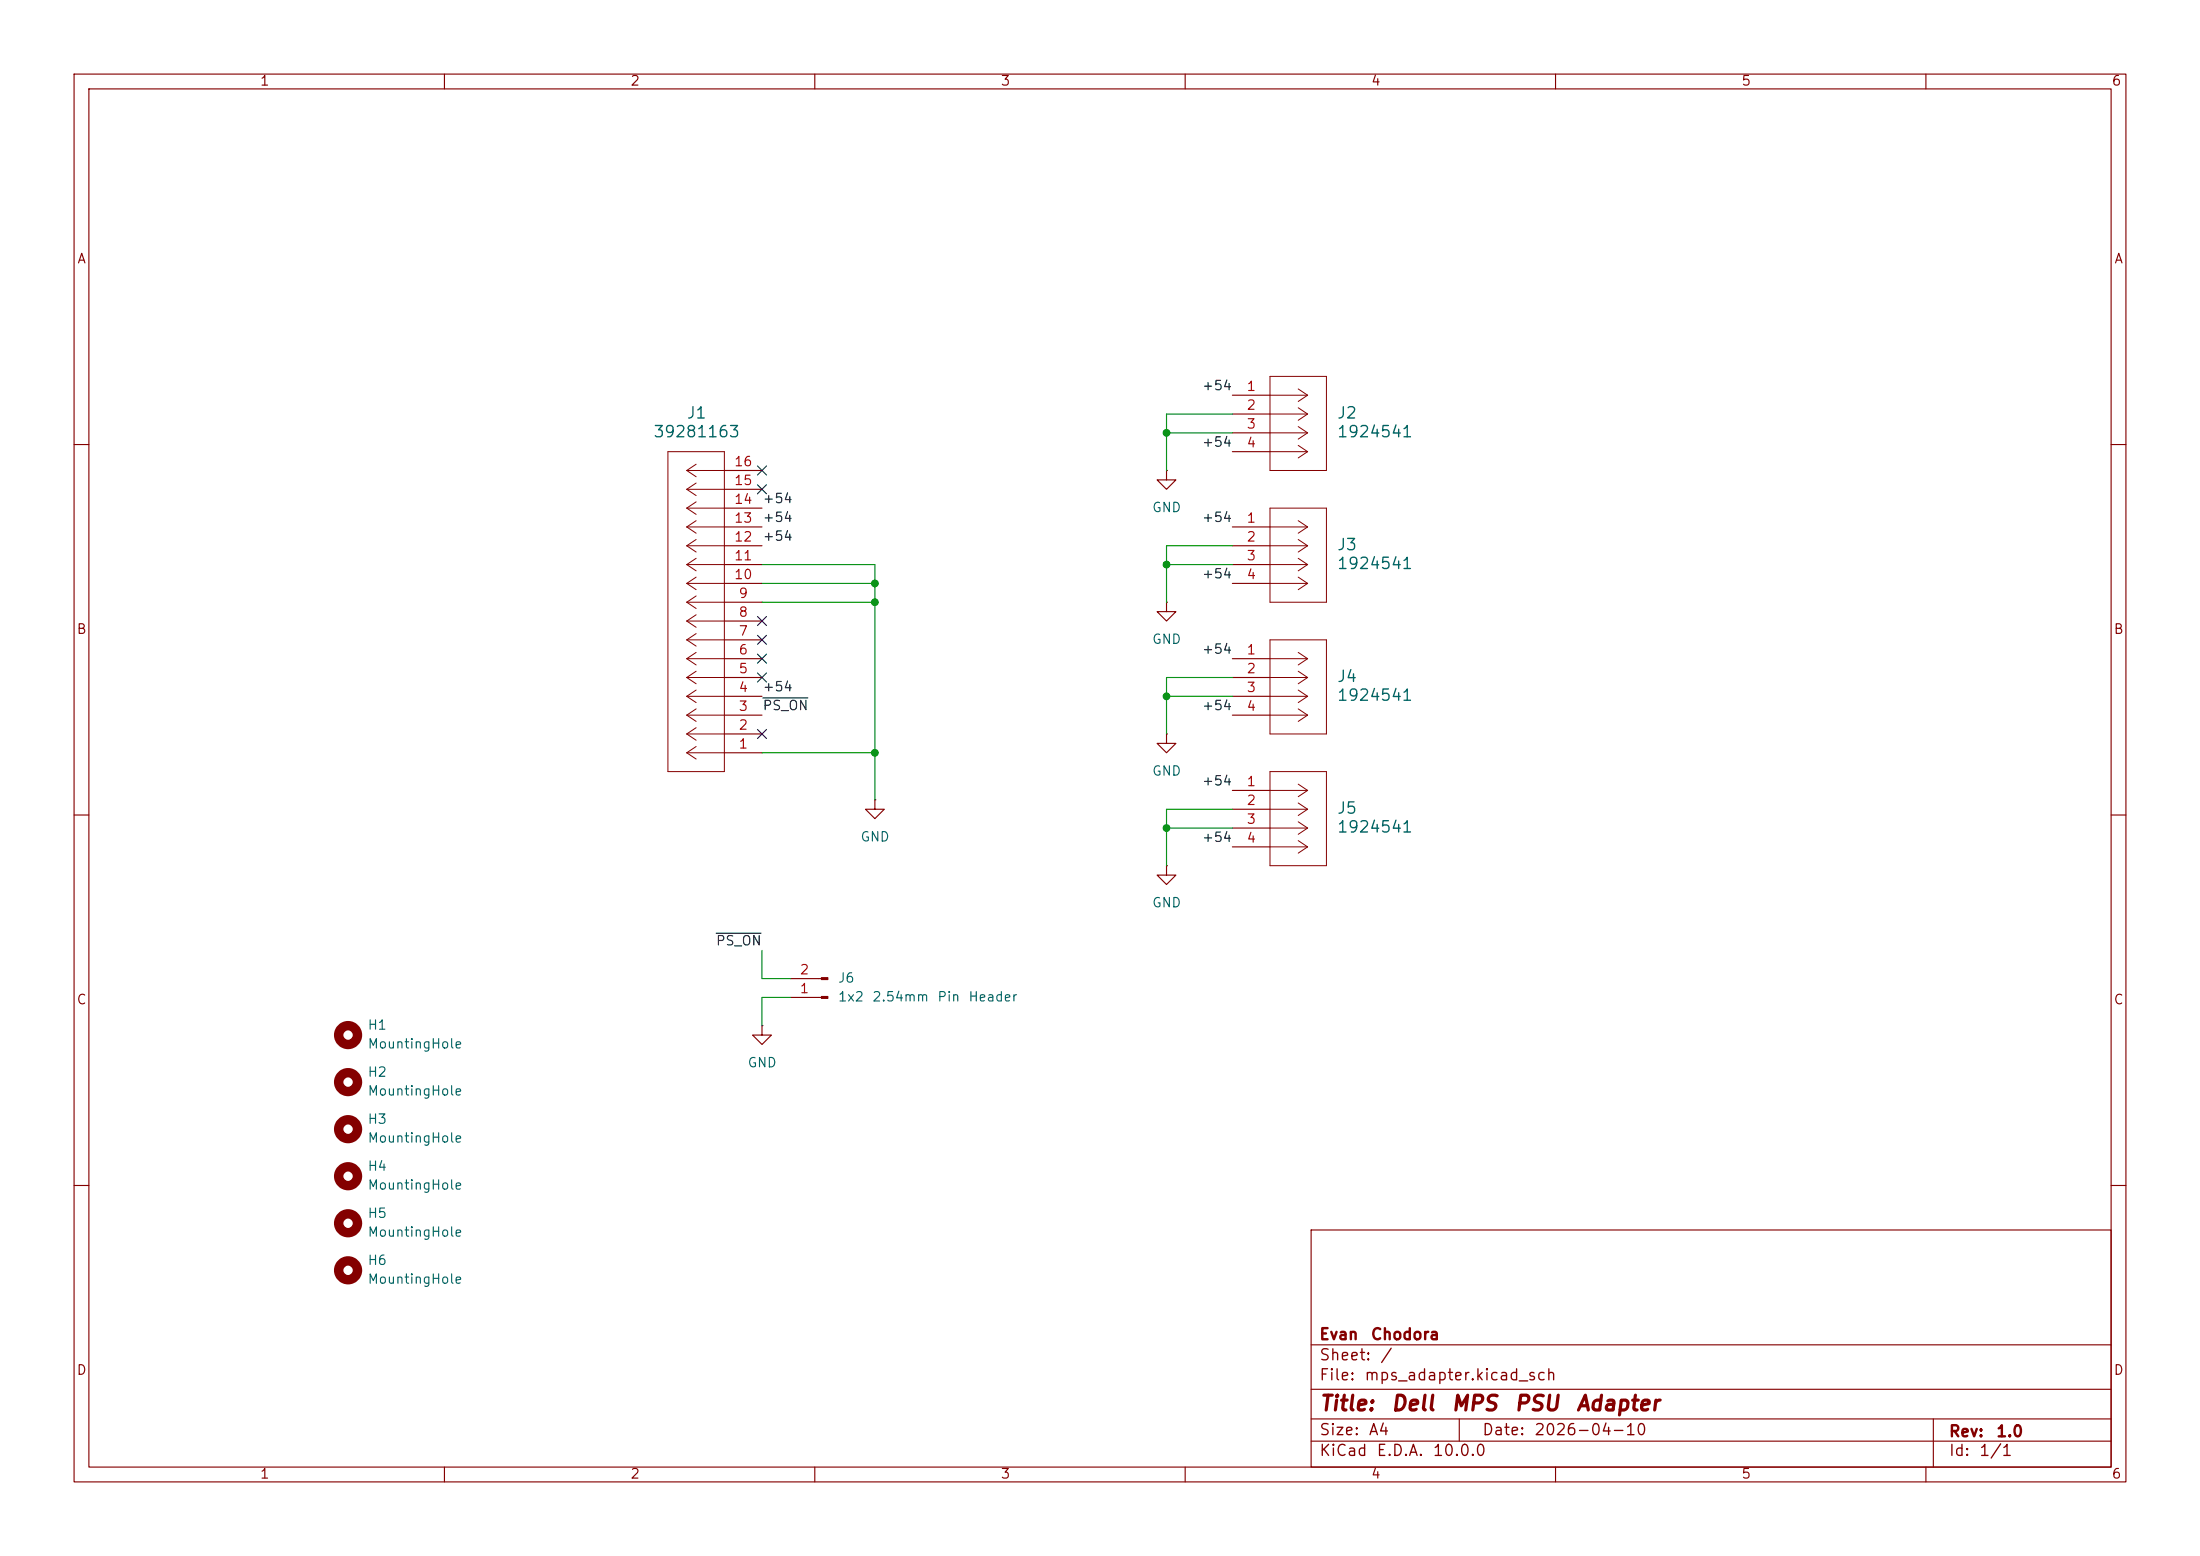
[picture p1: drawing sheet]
<svg xmlns="http://www.w3.org/2000/svg" width="297mm" height="210mm" viewBox="0 0 297 210" stroke-linecap="round" stroke-linejoin="round" font-family="sans-serif">
<g fill="none" stroke="#840000" stroke-width=".15">
<path d="M10 10h277v190h-277zM12 12h273v186h-273zM60 10v2M110 10v2M160 10v2M210 10v2M260 10v2M166.4 53.3h5M166.4 55.9h5M166.4 58.4h5M10 60h2M97.8 78.7h5.1"/>
<path d="M97.8 76.2h5.1M97.8 73.7h5.1M97.8 71.1h5.1M97.8 68.6h5.1M97.8 66h5.1M97.8 63.5h5.1M157.5 63.5v1.3h1.2l-1.2 1.2-1.3-1.2h1.3M157.5 63.5h.1M166.4 78.7h5M166.4 76.2h5M166.4 73.7h5M166.4 71.1h5"/>
<path d="M166.4 61h5M285 60h2M97.8 99.1h5.1M97.8 96.5h5.1M97.8 94h5.1M97.8 91.4h5.1M97.8 88.9h5.1M97.8 86.4h5.1M97.8 83.8h5.1M97.8 81.3h5.1M157.5 81.3v1.3h1.2l-1.2 1.2-1.3-1.2h1.3M157.5 81.3h.1"/>
<path d="M157.5 99.1v1.2h1.2l-1.2 1.3-1.3-1.3h1.3M157.5 99.1h.1M166.4 96.5h5M166.4 94h5M166.4 91.4h5M166.4 88.9h5M10 110h2M97.8 101.6h5.1M118.1 108v1.2h1.3l-1.3 1.3-1.3-1.3h1.3M118.1 108h.1M157.5 116.8v1.3h1.2l-1.2 1.3-1.3-1.3h1.3M157.5 116.8h.1"/>
<path d="M166.4 106.7h5M166.4 109.2h5M166.4 111.8h5M166.4 114.3h5M285 110h2M102.9 138.4v1.3h1.2l-1.2 1.3-1.3-1.3h1.3M102.9 138.4h.1M106.7 134.6h4.2M106.7 132.1h4.2M10 160h2M177 166h108v32h-108zM285 160h2"/>
<path d="M60 198v2M110 198v2M160 198v2M177 194.5h108M177 191.5h108M177 187.5h108M177 181.5h108M197 191.5v3M210 198v2M260 198v2M261 191.5v6.5"/>
</g>
<g fill="none" stroke="#840000" stroke-width="1.3">
<circle cx="47" cy="139.7" r="1.27"/>
<circle cx="47" cy="158.7" r="1.27"/>
<circle cx="47" cy="146" r="1.27"/>
<circle cx="47" cy="152.4" r="1.27"/>
<circle cx="47" cy="165.1" r="1.27"/>
<circle cx="47" cy="171.4" r="1.27"/>
</g>
<g fill="none" stroke="#840000" stroke-width=".14">
<path d="M171.4 50.8h7.7v12.7h-7.7zM171.4 53.3h5.1M171.4 55.9h5.1M171.4 58.4h5.1M175.3 52.5l1.2 .8M175.3 55l1.2 .9M175.3 57.6l1.2 .8M176.5 53.3l-1.2 .9M176.5 55.9l-1.2 .8M176.5 58.4l-1.2 .9M90.2 61h7.6v43.1h-7.6zM92.7 78.7h5.1"/>
<path d="M92.7 78.7l1.3 .9M92.7 76.2h5.1M92.7 76.2l1.3 .8M92.7 73.7h5.1M92.7 73.7l1.3 .8M92.7 71.1h5.1M92.7 71.1l1.3 .9M92.7 68.6h5.1M92.7 68.6l1.3 .8M92.7 66h5.1M92.7 66l1.3 .9M92.7 63.5h5.1"/>
<path d="M92.7 63.5l1.3 .8M94 77.9l-1.3 .8M94 75.4l-1.3 .8M94 72.8l-1.3 .9M94 70.3l-1.3 .8M94 67.7l-1.3 .9M94 65.2l-1.3 .8M94 62.7l-1.3 .8M171.4 61h5.1M171.4 68.6h7.7v12.7h-7.7zM171.4 78.7h5.1M171.4 76.2h5.1"/>
<path d="M171.4 73.7h5.1M171.4 71.1h5.1M175.3 70.3l1.2 .8M175.3 72.8l1.2 .9M175.3 75.4l1.2 .8M175.3 77.9l1.2 .8M175.3 60.1l1.2 .9M176.5 71.1l-1.2 .9M176.5 73.7l-1.2 .8M176.5 76.2l-1.2 .8M176.5 78.7l-1.2 .9M176.5 61l-1.2 .8"/>
<path d="M92.7 99.1h5.1M92.7 99.1l1.3 .8M92.7 96.5h5.1M92.7 96.5l1.3 .9M92.7 94h5.1M92.7 94l1.3 .8M92.7 91.4h5.1M92.7 91.4l1.3 .9M92.7 88.9h5.1M92.7 88.9l1.3 .8M92.7 86.4h5.1M92.7 86.4l1.3 .8"/>
<path d="M92.7 83.8h5.1M92.7 83.8l1.3 .9M92.7 81.3h5.1M92.7 81.3l1.3 .8M94 98.2l-1.3 .9M94 95.7l-1.3 .8M94 93.1l-1.3 .9M94 90.6l-1.3 .8M94 88.1l-1.3 .8M94 85.5l-1.3 .9M94 83l-1.3 .8M94 80.4l-1.3 .9"/>
<path d="M171.4 86.4h7.7v12.7h-7.7zM171.4 96.5h5.1M171.4 94h5.1M171.4 91.4h5.1M171.4 88.9h5.1M175.3 88.1l1.2 .8M175.3 90.6l1.2 .8M175.3 93.1l1.2 .9M175.3 95.7l1.2 .8M176.5 88.9l-1.2 .8M176.5 91.4l-1.2 .9M176.5 94l-1.2 .8"/>
<path d="M176.5 96.5l-1.2 .9M92.7 101.6h5.1M92.7 101.6l1.3 .8M94 100.8l-1.3 .8M171.4 104.1h7.7v12.7h-7.7zM171.4 106.7h5.1M171.4 109.2h5.1M171.4 111.8h5.1M171.4 114.3h5.1M175.3 105.8l1.2 .9M175.3 108.4l1.2 .8M175.3 110.9l1.2 .9"/>
<path d="M175.3 113.5l1.2 .8M176.5 106.7l-1.2 .8M176.5 109.2l-1.2 .9M176.5 111.8l-1.2 .8M176.5 114.3l-1.2 .8"/>
</g>
<g fill="#840000" stroke="#840000" stroke-width=".15">
<path d="M110.9 134.5h.9v.2h-.9z"/>
<path d="M110.9 132h.9v.2h-.9z"/>
</g>
<path d="M103 94.2h6.1M96.7 126h6" fill="none" stroke="#0f0f0f" stroke-width=".15"/>
<g fill="none" stroke="#009600" stroke-width=".15">
<path d="M157.5 58.4h8.9M166.4 55.9h-8.9v7.6M102.9 76.2h15.2v31.8M102.9 78.7h15.2M157.5 76.2h8.9M166.4 73.7h-8.9v7.6M102.9 81.3h15.2M157.5 94h8.9M166.4 91.4h-8.9v7.7M102.9 101.6h15.2M157.5 111.8h8.9M166.4 109.2h-8.9v7.6"/>
<path d="M102.9 128.3v3.8h3.8M106.7 134.6h-3.8v3.8"/>
</g>
<g fill="none" stroke="#000084" stroke-width=".15">
<path d="M102.3 62.9l1.2 1.2M102.3 65.4l1.2 1.2M103.5 62.9l-1.2 1.2M103.5 65.4l-1.2 1.2M102.3 83.2l1.2 1.2M102.3 90.8l1.2 1.2M102.3 88.3l1.2 1.2M102.3 85.8l1.2 1.2M102.3 98.5l1.2 1.2M103.5 83.2l-1.2 1.2M103.5 90.8l-1.2 1.2M103.5 88.3l-1.2 1.2"/>
<path d="M103.5 85.8l-1.2 1.2M103.5 98.5l-1.2 1.2"/>
</g>
<g fill="#009600" stroke="#009600" stroke-width=".14">
<circle cx="157.5" cy="94" r=".46"/>
<circle cx="157.5" cy="58.4" r=".46"/>
<circle cx="157.5" cy="76.2" r=".46"/>
<circle cx="157.5" cy="111.8" r=".46"/>
<circle cx="118.1" cy="81.3" r=".46"/>
<circle cx="118.1" cy="101.6" r=".46"/>
<circle cx="118.1" cy="78.7" r=".46"/>
</g>
<g font-size="2" fill="#840000">
<text x="178" y="190.9">Title:</text>
<text x="187.7" y="190.9">Dell</text>
<text x="195.8" y="190.9">MPS</text>
<text x="204.3" y="190.9">PSU</text>
<text x="212.6" y="190.9">Adapter</text>
</g>
<g font-size="1.5" fill="#006464">
<text x="88.1" y="59.4">39281163</text>
<text x="92.6" y="56.9">J1</text>
<text x="180.4" y="56.9">J2</text>
<text x="180.4" y="59.4">1924541</text>
<text x="180.4" y="74.7">J3</text>
<text x="180.4" y="77.2">1924541</text>
<text x="180.4" y="92.4">J4</text>
<text x="180.4" y="95">1924541</text>
<text x="180.4" y="110.2">J5</text>
<text x="180.4" y="112.8">1924541</text>
</g>
<g font-size="1.5" fill="#840000">
<text x="178" y="184">Sheet:</text>
<text x="178" y="181.2">Evan</text>
<text x="185" y="181.2">Chodora</text>
<text x="186.2" y="184">/</text>
<text x="178" y="186.7">File:</text>
<text x="184.1" y="186.7">mps_adapter.kicad_sch</text>
<text x="178" y="196.9">KiCad</text>
<text x="178" y="194.1">Size:</text>
<text x="184.7" y="194.1">A4</text>
<text x="185.7" y="196.9">E.D.A.</text>
<text x="193.3" y="196.9">10.0.0</text>
<text x="200" y="194.1">Date:</text>
<text x="207" y="194.1">2026-04-10</text>
<text x="263" y="194.3">Rev:</text>
<text x="263" y="196.9">Id:</text>
<text x="267.1" y="196.9">1/1</text>
<text x="269.4" y="194.3">1.0</text>
</g>
<g font-size="1.3" fill="#840000">
<text x="35" y="11.9">1</text>
<text x="85" y="11.9">2</text>
<text x="135" y="11.9">3</text>
<text x="185" y="11.9">4</text>
<text x="235" y="11.9">5</text>
<text x="285" y="11.9">6</text>
<text x="10.3" y="35.9">A</text>
<text x="285.3" y="35.9">A</text>
<text x="10.3" y="85.9">B</text>
<text x="285.3" y="85.9">B</text>
<text x="10.3" y="135.9">C</text>
<text x="285.3" y="135.9">C</text>
<text x="10.3" y="185.9">D</text>
<text x="285.3" y="185.9">D</text>
<text x="35" y="199.9">1</text>
<text x="85" y="199.9">2</text>
<text x="135" y="199.9">3</text>
<text x="185" y="199.9">4</text>
<text x="235" y="199.9">5</text>
<text x="285" y="199.9">6</text>
</g>
<g font-size="1.3" fill="#0f0f0f">
<text x="162.2" y="53">+54</text>
<text x="162.2" y="60.6">+54</text>
<text x="102.9" y="68.2">+54</text>
<text x="102.9" y="70.8">+54</text>
<text x="162.2" y="70.8">+54</text>
<text x="102.9" y="73.3">+54</text>
<text x="162.2" y="78.4">+54</text>
<text x="162.2" y="88.6">+54</text>
<text x="102.9" y="93.6">+54</text>
<text x="102.9" y="96.2">PS_ON</text>
<text x="162.2" y="96.2">+54</text>
<text x="162.2" y="106.3">+54</text>
<text x="162.2" y="114">+54</text>
<text x="96.6" y="127.9">PS_ON</text>
</g>
<g font-size="1.3" fill="#a90000">
<text x="168.2" y="53.1">1</text>
<text x="168.2" y="55.6">2</text>
<text x="168.2" y="58.2">3</text>
<text x="99" y="65.8">15</text>
<text x="99" y="63.2">16</text>
<text x="168.2" y="60.7">4</text>
<text x="99" y="70.9">13</text>
<text x="99" y="68.3">14</text>
<text x="168.2" y="70.9">1</text>
<text x="99" y="75.9">11</text>
<text x="99" y="73.4">12</text>
<text x="168.2" y="73.4">2</text>
<text x="168.2" y="75.9">3</text>
<text x="99" y="78.5">10</text>
<text x="99.6" y="83.6">8</text>
<text x="99.6" y="81">9</text>
<text x="168.2" y="78.5">4</text>
<text x="99.6" y="88.6">6</text>
<text x="99.6" y="86.1">7</text>
<text x="168.2" y="88.6">1</text>
<text x="99.6" y="93.7">4</text>
<text x="99.6" y="91.2">5</text>
<text x="168.2" y="91.2">2</text>
<text x="168.2" y="93.7">3</text>
<text x="99.6" y="101.3">1</text>
<text x="99.6" y="98.8">2</text>
<text x="99.6" y="96.3">3</text>
<text x="168.2" y="96.3">4</text>
<text x="168.2" y="106.4">1</text>
<text x="168.2" y="109">2</text>
<text x="168.2" y="111.5">3</text>
<text x="168.2" y="114">4</text>
<text x="107.9" y="131.8">2</text>
<text x="107.9" y="134.4">1</text>
</g>
<g font-size="1.3" fill="#006464">
<text x="155.4" y="69.4">GND</text>
<text x="155.4" y="87.2">GND</text>
<text x="155.4" y="105">GND</text>
<text x="116.1" y="113.9">GND</text>
<text x="155.4" y="122.8">GND</text>
<text x="113" y="132.9">J6</text>
<text x="113" y="135.5">1x2</text>
<text x="117.7" y="135.5">2.54mm</text>
<text x="126.4" y="135.5">Pin</text>
<text x="130.6" y="135.5">Header</text>
<text x="49.5" y="139.3">H1</text>
<text x="49.5" y="141.8">MountingHole</text>
<text x="49.5" y="145.6">H2</text>
<text x="49.5" y="148.2">MountingHole</text>
<text x="100.8" y="144.4">GND</text>
<text x="49.5" y="152">H3</text>
<text x="49.5" y="154.5">MountingHole</text>
<text x="49.5" y="158.3">H4</text>
<text x="49.5" y="160.9">MountingHole</text>
<text x="49.5" y="164.7">H5</text>
<text x="49.5" y="167.2">MountingHole</text>
<text x="49.5" y="171">H6</text>
<text x="49.5" y="173.6">MountingHole</text>
</g>
</svg>
